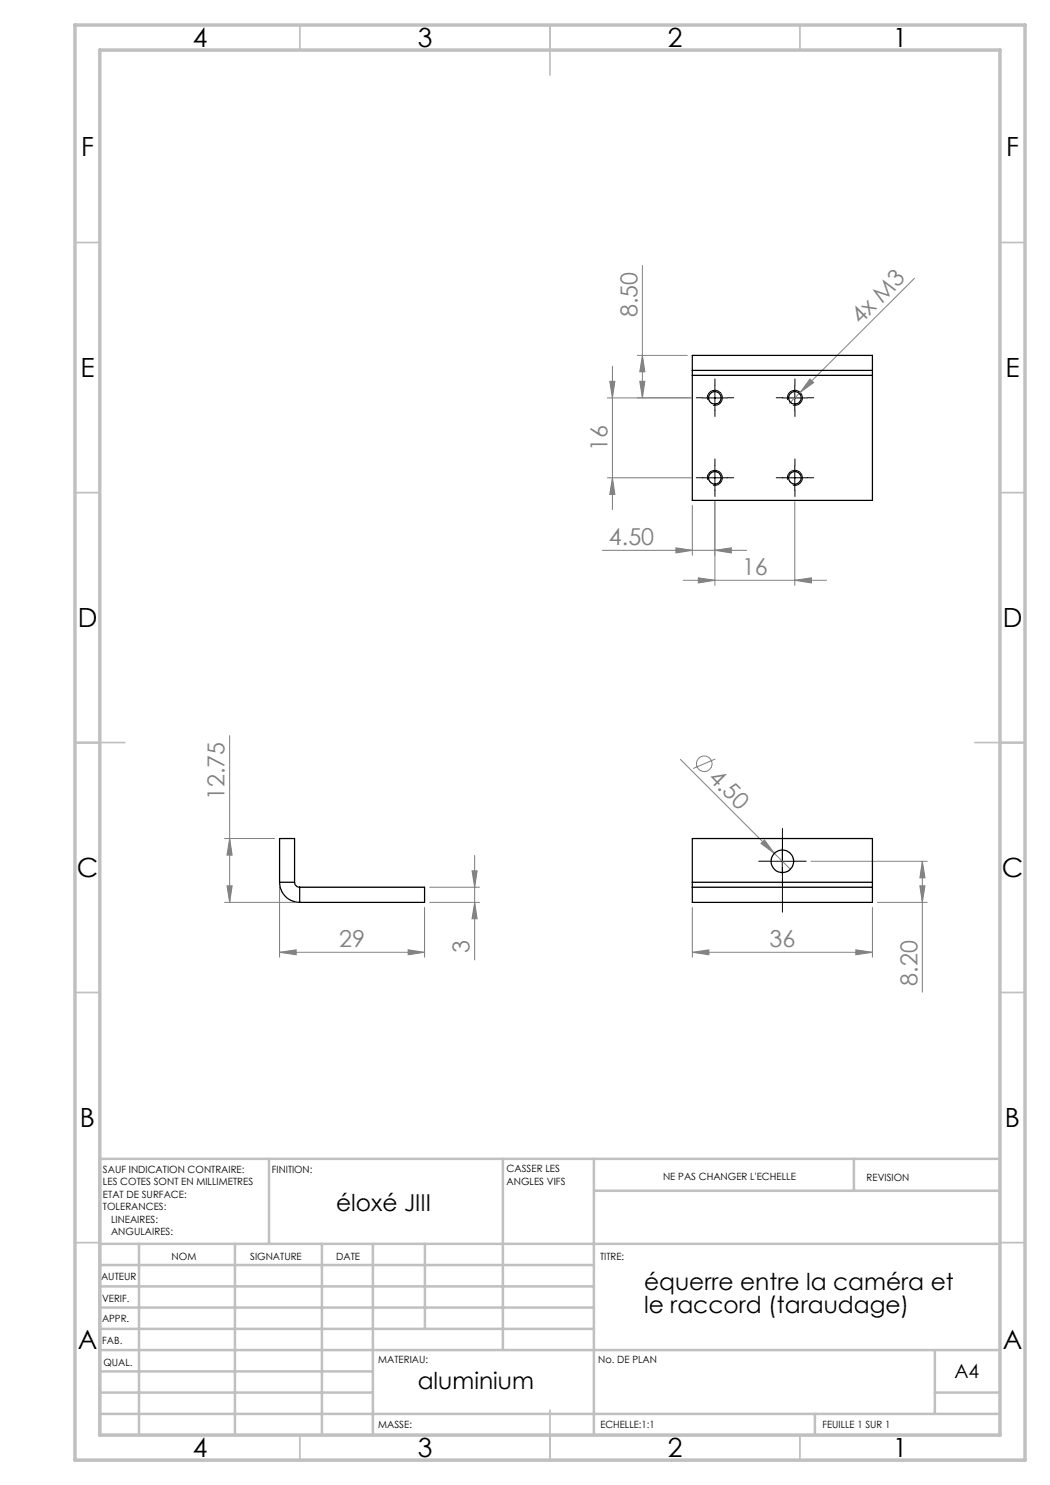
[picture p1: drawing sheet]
<svg xmlns="http://www.w3.org/2000/svg" width="210mm" height="297mm" viewBox="0 0 210 297" stroke-linecap="round" stroke-linejoin="round" font-family="sans-serif">
<g fill="none" stroke="#808080" stroke-width=".2">
<path d="M128.5 53.1v26.5M182.9 55.7l-22.9 22.8M121.5 79.6h16.7M122 76.3h1l-.5 3.3zM122.5 73.2v28.7M127.5 71.1h10M128 76.3h1l-.5 3.3zM128.5 71.1l.5 3.3h-1zM160 78.5l-2.1 2.1M162 75.8l.7 .7-2.7 2zM121.5 95.6h16.7M122.5 95.6l.5 3.3h-1z"/>
<path d="M120.5 110.1h28.8M135.2 109.6l3.3 .5-3.3 .5zM136.6 116.1h28.7M138.5 101.1v10M139.7 115.6l3.3 .5-3.3 .5zM143 110.1l3.3-.5v1zM143 100.3v16.8M159 116.1l3.3-.5v1zM159 100.3v16.8M45.9 147.1v33.4M136.1 151.9l18.8 18.8M143.1 151.8l-4.5 1.9"/>
<path d="M44.9 167.7h10M45.4 177.2h1l-.5 3.3zM45.9 167.7l.5 3.3h-1zM55.9 177.4v14M85.9 177.4h10M94.4 174.2h1l-.5 3.2zM94.9 171.1v20.9M152.2 168.7l.7-.7 2 2.7zM154.9 170.7l3.2 3.1M162.2 172.3h23.3M184 177.2h1l-.5 3.3zM184.5 172.3v26.1"/>
<path d="M184.5 172.3l.5 3.3h-1zM44.9 180.5h14M55.9 190.5l3.3-.5v1zM55.9 190.5h29M81.6 190l3.3 .5-3.3 .5zM84.9 181.5v9.9M85.9 180.5h10M94.9 180.5l.5 3.3h-1zM138.5 190.5l3.3-.5v1zM138.5 190.5h36M138.5 181.5v9.9M171.2 190l3.3 .5-3.3 .5z"/>
<path d="M174.5 181.5v9.9M175.5 180.5h10"/>
<circle cx="140.8" cy="152.8" r="1.56"/>
</g>
<g fill="none" stroke="#000" stroke-width=".2">
<path d="M140.5 79.6h5M141.5 80a1.5 1.5 0 0 1 1.4-1.9 1.5 1.5 0 0 1 1.6 1.6 1.5 1.5 0 0 1-1.9 1.3M143 77.1v5M156.5 79.6h5M157.5 80a1.51 1.51 0 0 1 1.3-1.9 1.51 1.51 0 0 1 1.7 1.6 1.51 1.51 0 0 1-1.9 1.3M159 77.1v5M140.5 95.6h5M141.5 96a1.5 1.5 0 0 1 1.4-1.9 1.5 1.5 0 0 1 1.6 1.6 1.5 1.5 0 0 1-1.9 1.3M143 93.1v5M156.5 95.6h5M157.5 96a1.51 1.51 0 0 1 1.3-1.9 1.51 1.51 0 0 1 1.7 1.6 1.51 1.51 0 0 1-1.9 1.3M159 93.1v5"/>
<path d="M154 172.3h5M156.5 169.8v5"/>
</g>
<g fill="none" stroke="#000" stroke-width=".2" stroke-dasharray="30.5 1.3 1.3 1.3">
<path d="M140.5 79.5h-1.3M143 77v-1.2M145.5 79.5h1.2M156.5 79.5h-1.3M159 77v-1.2M161.5 79.5h1.2M140.5 95.5h-1.3M143 82v1.3M143 93v-1.2M143 98v1.3M145.5 95.5h1.2M156.5 95.5h-1.3"/>
<path d="M159 93v-1.2M159 98v1.3M159 82v1.3M161.5 95.5h1.2M154 172.2h-2.3M156.5 169.7v-2.2M156.5 174.7v2.3M159 172.2h2.2"/>
</g>
<path d="M156.5 182.4v-16.7" fill="none" stroke="#000" stroke-width=".2" stroke-dasharray="30.5 1.3 1.3 1.3" stroke-dashoffset="24"/>
<g fill="none" stroke="#c0c0c0" stroke-width=".35">
<path d="M60 5v5M110 5v10M160 5v5M15 48.5h5M200 48.5h5M15 98.5h5M200 98.5h5M15 148.5h10M195 148.5h10M15 198.5h5M200 198.5h5M15 248.5h5"/>
<path d="M200 248.5h5M60 287v5M110 282v10M160 287v5"/>
</g>
<g fill="none" stroke="#c0c0c0" stroke-width=".5">
<path d="M53.8 231.8v17M100.6 231.8v38.2M118.8 231.8v55.2M118.8 238.2h81.2M170.8 231.8v6.4M200 231.8h-180v55.2M20 248.8h180M20 257.3h98.8M20 253h98.8M27.8 248.8v38.2M47 248.8v38.2M64.4 248.8v38.2"/>
<path d="M74.6 248.8v38.2M85 248.8v17M20 265.8h98.8M20 261.5h98.8M20 278.5h54.6M20 274.3h54.6M20 270h180M187 278.5h13M187 270v12.8M20 282.8h180M163 282.8v4.2"/>
</g>
<path d="M15 5h190v287h-190zM20 10h180v277h-180z" fill="none" stroke="#c0c0c0" stroke-width=".7"/>
<g fill="#808080">
<path d="M152.2 168.7l.7-.7 2 2.7z"/>
<path d="M162 75.8l.7 .7-2.7 2z"/>
<path d="M81.6 190l3.3 .5-3.3 .5zM55.9 190.5l3.3-.5v1z"/>
<path d="M171.2 190l3.3 .5-3.3 .5zM138.5 190.5l3.3-.5v1z"/>
<path d="M139.7 115.6l3.3 .5-3.3 .5zM159 116.1l3.3-.5v1z"/>
<path d="M45.4 177.2h1l-.5 3.3zM45.9 167.7l.5 3.3h-1zM94.9 180.5l.5 3.3h-1zM94.4 174.2h1l-.5 3.2zM128 76.3h1l-.5 3.3zM128.5 71.1l.5 3.3h-1z"/>
<path d="M184.5 172.3l.5 3.3h-1zM184 177.2h1l-.5 3.3zM122 76.3h1l-.5 3.3zM122.5 95.6l.5 3.3h-1z"/>
<path d="M135.2 109.6l3.3 .5-3.3 .5zM143 110.1l3.3-.5v1z"/>
</g>
<g fill="none" stroke="#000" stroke-width=".25">
<path d="M138.5 74.1v1M138.5 74.1v-3h36v3M138.5 75.1v25h36v-25M138.5 74.1h36M138.5 75.1h36M174.5 74.1v1M55.9 176.5a4 4 0 0 0 4 4M55.9 176.5h3M55.9 176.5v-8.8h3v8.8M58.9 176.5a1.02 1.02 0 0 0 1 .9M59.9 177.4h25v3.1h-25M59.9 177.4v3.1"/>
<path d="M138.5 176.5v.9M138.5 177.4h36M138.5 176.5v-8.8h36v8.8M138.5 177.4v3.1h36v-3.1M138.5 176.5h36M174.5 176.5v.9"/>
<circle cx="143" cy="79.6" r="1.25"/>
<circle cx="159" cy="79.6" r="1.25"/>
<circle cx="143" cy="95.6" r="1.25"/>
<circle cx="159" cy="95.6" r="1.25"/>
<circle cx="156.5" cy="172.3" r="2.25"/>
</g>
<g font-size="5.3">
<text x="38.5" y="9.5">4</text>
<text x="83.5" y="9.5">3</text>
<text x="133.6" y="9.5">2</text>
<text x="178.6" y="9.5">1</text>
<text x="16.2" y="31.2">F</text>
<text x="201.2" y="31.2">F</text>
<text x="16.1" y="75.5">E</text>
<text x="201.1" y="75.5">E</text>
<text x="15.5" y="125.5">D</text>
<text x="200.5" y="125.5">D</text>
<text x="15.4" y="175.5">C</text>
<text x="200.4" y="175.5">C</text>
<text x="16" y="225.5">B</text>
<text x="201" y="225.5">B</text>
<text x="15.5" y="269.7">A</text>
<text x="200.5" y="269.7">A</text>
<text x="38.5" y="291.5">4</text>
<text x="83.5" y="291.5">3</text>
<text x="133.6" y="291.5">2</text>
<text x="178.6" y="291.5">1</text>
</g>
<g font-size="4.7" fill="#808080">
<text x="127.5" y="63.4" transform="rotate(-90 127.5 63.4)">8.50</text>
<text x="172.1" y="65" transform="rotate(-45 172.1 65)">4x M3</text>
<text x="121.5" y="90.1" transform="rotate(-90 121.5 90.1)">16</text>
<text x="121.8" y="109">4.50</text>
<text x="148.4" y="115">16</text>
<text x="141.5" y="155.8" transform="rotate(45 141.5 155.8)">4.50</text>
<text x="44.9" y="160.1" transform="rotate(-90 44.9 160.1)">12.75</text>
<text x="67.9" y="189.4">29</text>
<text x="93.9" y="190.7" transform="rotate(-90 93.9 190.7)">3</text>
<text x="153.9" y="189.4">36</text>
<text x="183.5" y="197.1" transform="rotate(-90 183.5 197.1)">8.20</text>
</g>
<g font-size="4.7">
<text x="67.2" y="242.1">éloxé JIII</text>
<text x="128.8" y="258">équerre entre la caméra et</text>
<text x="128.8" y="262.5">le raccord (taraudage)</text>
<text x="83.5" y="277.9">aluminium</text>
</g>
<text font-size="3.9" x="190.9" y="275.5">A4</text>
<g font-size="2">
<text x="20.6" y="234.6">SAUF INDICATION CONTRAIRE:</text>
<text x="20.6" y="237.1">LES COTES SONT EN MILLIMETRES</text>
<text x="20.6" y="239.6">ETAT DE SURFACE:</text>
<text x="54.4" y="234.6">FINITION:</text>
<text x="101.3" y="234.5">CASSER LES</text>
<text x="101.3" y="237">ANGLES VIFS</text>
<text x="132.6" y="236">NE PAS CHANGER L'ECHELLE</text>
<text x="173.3" y="236.2">REVISION</text>
<text x="20.6" y="242.1">TOLERANCES:</text>
<text x="22.2" y="244.6">LINEAIRES:</text>
<text x="22.2" y="247.1">ANGULAIRES:</text>
<text x="34.3" y="252">NOM</text>
<text x="50" y="251.9">SIGNATURE</text>
<text x="67.2" y="251.9">DATE</text>
<text x="120" y="251.9">TITRE:</text>
<text x="20.2" y="256.1">AUTEUR</text>
<text x="20.4" y="260.3">VERIF.</text>
<text x="20.4" y="264.4">APPR.</text>
<text x="20.5" y="268.8">FAB.</text>
<text x="20.7" y="273.1">QUAL.</text>
<text x="75.7" y="272.5">MATERIAU:</text>
<text x="119.6" y="272.5">No. DE PLAN</text>
<text x="75.6" y="285.5">MASSE:</text>
<text x="120.1" y="285.6">ECHELLE:1:1</text>
<text x="164.5" y="285.6">FEUILLE 1 SUR 1</text>
</g>
</svg>
